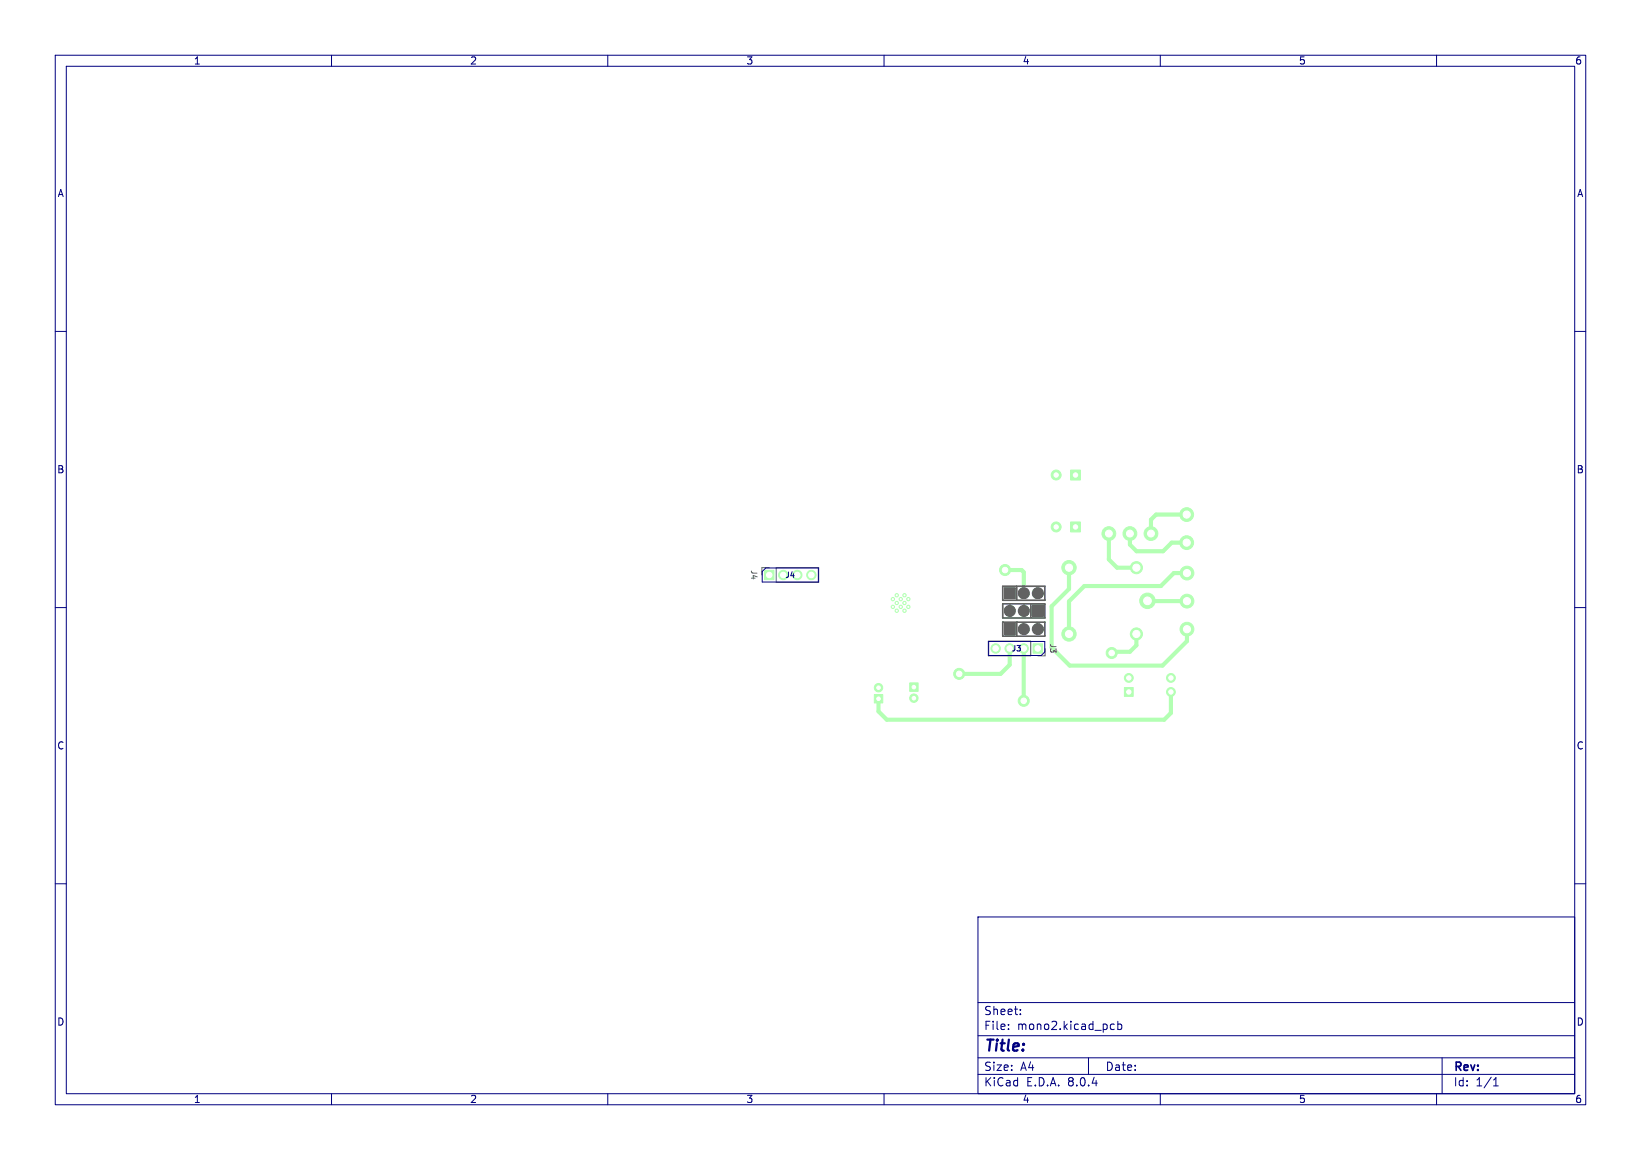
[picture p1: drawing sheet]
<svg xmlns="http://www.w3.org/2000/svg" width="297mm" height="210mm" viewBox="0 0 297 210" stroke-linecap="round" stroke-linejoin="round" font-family="sans-serif">
<g fill="#b3ffb3" stroke="#b3ffb3" stroke-width=".18">
<path d="M187 116.5h1.7v1.7h-1.7z"/>
<path d="M158.2 125.7h1.6v1.6h-1.6z"/>
<path d="M138.4 103.2h1.7v1.8h-1.7z"/>
<path d="M193.8 85.1h1.8v1.8h-1.8z"/>
<path d="M164.6 123.6h1.6v1.6h-1.6z"/>
<path d="M181.8 112.9h2v2h-2z"/>
<path d="M186.8 109.6h2v2h-2z"/>
<path d="M193.8 94.5h1.8v1.8h-1.8z"/>
<path d="M203.5 124.5h1.6v1.6h-1.6z"/>
<path d="M181.8 106.4h2v2h-2z"/>
<circle cx="164.4" cy="108.5" r=".3"/>
<circle cx="164.4" cy="109.9" r=".3"/>
<circle cx="163.7" cy="107.8" r=".3"/>
<circle cx="163.7" cy="109.2" r=".3"/>
<circle cx="163.7" cy="110.6" r=".3"/>
<circle cx="163" cy="108.5" r=".3"/>
<circle cx="163" cy="109.9" r=".3"/>
<circle cx="162.3" cy="107.8" r=".3"/>
<circle cx="162.3" cy="109.2" r=".3"/>
<circle cx="162.3" cy="110.6" r=".3"/>
<circle cx="161.6" cy="108.5" r=".3"/>
<circle cx="161.6" cy="109.9" r=".3"/>
<circle cx="185.3" cy="117.4" r=".85"/>
<circle cx="182.7" cy="117.4" r=".85"/>
<circle cx="180.2" cy="117.4" r=".85"/>
<circle cx="159" cy="124.5" r=".76"/>
<circle cx="141.8" cy="104.1" r=".85"/>
<circle cx="144.3" cy="104.1" r=".85"/>
<circle cx="146.8" cy="104.1" r=".85"/>
<circle cx="191.2" cy="86" r=".9"/>
<circle cx="165.4" cy="126.4" r=".76"/>
<circle cx="200.7" cy="96.6" r="1.25"/>
<circle cx="204.5" cy="96.6" r="1.25"/>
<circle cx="208.3" cy="96.6" r="1.25"/>
<circle cx="185.3" cy="113.9" r="1"/>
<circle cx="187.8" cy="113.9" r="1"/>
<circle cx="185.3" cy="110.6" r="1"/>
<circle cx="182.8" cy="110.6" r="1"/>
<circle cx="214.8" cy="103.7" r="1.25"/>
<circle cx="214.8" cy="108.8" r="1.25"/>
<circle cx="214.8" cy="113.9" r="1.25"/>
<circle cx="191.2" cy="95.4" r=".9"/>
<circle cx="204.3" cy="122.7" r=".8"/>
<circle cx="211.9" cy="122.7" r=".8"/>
<circle cx="211.9" cy="125.3" r=".8"/>
<circle cx="185.3" cy="107.4" r="1"/>
<circle cx="187.8" cy="107.4" r="1"/>
<circle cx="207.7" cy="108.8" r="1.4"/>
<circle cx="205.7" cy="114.8" r="1.1"/>
<circle cx="193.5" cy="114.8" r="1.3"/>
<circle cx="193.5" cy="102.8" r="1.3"/>
<circle cx="205.7" cy="102.8" r="1.1"/>
<circle cx="214.8" cy="93.2" r="1.25"/>
<circle cx="214.8" cy="98.2" r="1.25"/>
<circle cx="185.3" cy="126.9" r="1"/>
<circle cx="173.6" cy="122" r="1"/>
<circle cx="181.9" cy="103.2" r="1"/>
<circle cx="201.2" cy="118.2" r="1"/>
</g>
<path d="M200.7 96.6v4.7l1.5 1.5h3.5M204.5 96.6v2l1.2 1.2h4.8l1.6-1.6h2.7M214.8 93.2h-5.6l-.9 .9v2.5M181.9 103.2h3l.4 .4v3.8M182.7 117.4v3l-1.6 1.6h-7.5M185.3 117.4v9.5M193.5 102.8v3.8l-3.2 3.2v7.4l3.3 3.3h16.8l4.4-4.4v-2.2M205.7 114.8v2l-1.2 1.2h-3.1l-.2 .2M207.7 108.8h7.1M214.8 103.7h-2.3l-2.4 2.4h-13.8l-2.8 2.8v5.9M211.9 125.3v3.8l-1.2 1.2h-50.2l-1.5-1.5v-2.3" fill="none" stroke="#b3ffb3" stroke-width=".75"/>
<g fill="#fff" stroke="#fff" stroke-width=".18">
<circle cx="185.3" cy="126.9" r=".5"/>
<circle cx="173.6" cy="122" r=".5"/>
<circle cx="181.9" cy="103.2" r=".5"/>
<circle cx="201.2" cy="118.2" r=".5"/>
<circle cx="164.4" cy="108.5" r=".1"/>
<circle cx="164.4" cy="109.9" r=".1"/>
<circle cx="163.7" cy="107.8" r=".1"/>
<circle cx="163.7" cy="109.2" r=".1"/>
<circle cx="163.7" cy="110.6" r=".1"/>
<circle cx="163" cy="108.5" r=".1"/>
<circle cx="163" cy="109.9" r=".1"/>
<circle cx="162.3" cy="107.8" r=".1"/>
<circle cx="162.3" cy="109.2" r=".1"/>
<circle cx="162.3" cy="110.6" r=".1"/>
<circle cx="161.6" cy="108.5" r=".1"/>
<circle cx="161.6" cy="109.9" r=".1"/>
<circle cx="187.8" cy="117.4" r=".5"/>
<circle cx="185.3" cy="117.4" r=".5"/>
<circle cx="182.7" cy="117.4" r=".5"/>
<circle cx="180.2" cy="117.4" r=".5"/>
<circle cx="159" cy="126.5" r=".33"/>
<circle cx="159" cy="124.5" r=".33"/>
<circle cx="139.2" cy="104.1" r=".5"/>
<circle cx="141.8" cy="104.1" r=".5"/>
<circle cx="144.3" cy="104.1" r=".5"/>
<circle cx="146.8" cy="104.1" r=".5"/>
<circle cx="191.2" cy="86" r=".4"/>
<circle cx="194.7" cy="86" r=".4"/>
<circle cx="165.4" cy="124.4" r=".33"/>
<circle cx="165.4" cy="126.4" r=".33"/>
<circle cx="200.7" cy="96.6" r=".62"/>
<circle cx="204.5" cy="96.6" r=".62"/>
<circle cx="208.3" cy="96.6" r=".62"/>
<circle cx="182.8" cy="113.9" r=".5"/>
<circle cx="185.3" cy="113.9" r=".5"/>
<circle cx="187.8" cy="113.9" r=".5"/>
<circle cx="187.8" cy="110.6" r=".5"/>
<circle cx="185.3" cy="110.6" r=".5"/>
<circle cx="182.8" cy="110.6" r=".5"/>
<circle cx="214.8" cy="103.7" r=".65"/>
<circle cx="214.8" cy="108.8" r=".65"/>
<circle cx="214.8" cy="113.9" r=".65"/>
<circle cx="187.5" cy="103.2" r=".4"/>
<circle cx="191.2" cy="95.4" r=".4"/>
<circle cx="194.7" cy="95.4" r=".4"/>
<circle cx="204.3" cy="125.3" r=".4"/>
<circle cx="204.3" cy="122.7" r=".4"/>
<circle cx="211.9" cy="122.7" r=".4"/>
<circle cx="211.9" cy="125.3" r=".4"/>
<circle cx="182.8" cy="107.4" r=".5"/>
<circle cx="185.3" cy="107.4" r=".5"/>
<circle cx="187.8" cy="107.4" r=".5"/>
<circle cx="207.7" cy="108.8" r=".7"/>
<circle cx="205.7" cy="114.8" r=".65"/>
<circle cx="193.5" cy="114.8" r=".65"/>
<circle cx="193.5" cy="102.8" r=".65"/>
<circle cx="205.7" cy="102.8" r=".65"/>
<circle cx="214.8" cy="93.2" r=".65"/>
<circle cx="214.8" cy="98.2" r=".65"/>
<circle cx="147.8" cy="109.9" r=".4"/>
</g>
<path d="M139.2 102.8h-1.3v1.3M140.5 102.8h7.7v2.6h-7.7zM178.9 116.1h7.7v2.6h-7.7zM189.2 117.4v1.3h-1.4" fill="none" stroke="#626262" stroke-width=".18"/>
<path d="M181.5 106.1h7.6v2.6h-7.6zM181.5 109.3h7.6v2.6h-7.6zM181.5 112.6h7.6v2.6h-7.6zM184 106.1v2.6M184 112.6v2.6M186.6 109.3v2.6" fill="none" stroke="#626262" stroke-width=".3"/>
<g fill="#626262" stroke="#626262" stroke-width=".18">
<path d="M181.8 112.9h2v2h-2z"/>
<path d="M186.8 109.6h2v2h-2z"/>
<path d="M181.8 106.4h2v2h-2z"/>
<circle cx="185.3" cy="113.9" r="1"/>
<circle cx="187.8" cy="113.9" r="1"/>
<circle cx="185.3" cy="110.6" r="1"/>
<circle cx="182.8" cy="110.6" r="1"/>
<circle cx="185.3" cy="107.4" r="1"/>
<circle cx="187.8" cy="107.4" r="1"/>
</g>
<g fill="none" stroke="#000080" stroke-width=".18">
<path d="M10 10h277v190h-277zM12 12h273v186h-273zM60 10v2M110 10v2M160 10v2M210 10v2M260 10v2M10 60h2M285 60h2M10 110h2M138.6 102.8h9.5v2.6h-10.1v-1.9zM178.9 116.1h10.2v1.9l-.6 .7h-9.6z"/>
<path d="M285 110h2M10 160h2M285 160h2M177 166h108v32h-108zM60 198v2M110 198v2M160 198v2M177 194.5h108M177 191.5h108M177 187.5h108M177 181.5h108M182.5 186.3v.1"/>
<path d="M182.5 185.5v.1M184.7 183.6v.1M184.7 182.8v.1M197 191.5v3M201.1 186.3h.6M201.1 185.5h.6M202.3 185.5l.4-.1 .3 .3v.4l-.1 .2h-.6M202.3 184.9v1.5M210 198v2M260 198v2M261 191.5v6.5M270.3 196.6h.9"/>
<path d="M270.3 195.5l.4-.4v1.5"/>
</g>
<text font-size="2.8" fill="#000080" x="178" y="190.9">Title:</text>
<g font-size="2.1" fill="#000080">
<text x="178" y="184">Sheet:</text>
<text x="178" y="186.7">File:</text>
<text x="184.1" y="186.7">mono2.kicad_pcb</text>
<text x="178" y="196.9">KiCad</text>
<text x="178" y="194.1">Size:</text>
<text x="184.7" y="194.1">A4</text>
<text x="185.7" y="196.9">E.D.A.</text>
<text x="193.3" y="196.9">8.0.4</text>
<text x="200" y="194.1">Date:</text>
<text x="263" y="194.3">Rev:</text>
<text x="263" y="196.9">Id:</text>
<text x="267.1" y="196.9">1/1</text>
</g>
<g font-size="1.8" fill="#000080">
<text x="35" y="11.9">1</text>
<text x="85" y="11.9">2</text>
<text x="135" y="11.9">3</text>
<text x="185" y="11.9">4</text>
<text x="235" y="11.9">5</text>
<text x="285" y="11.9">6</text>
<text x="10.3" y="35.9">A</text>
<text x="285.4" y="35.9">A</text>
<text x="10.3" y="85.9">B</text>
<text x="285.3" y="85.9">B</text>
<text x="10.3" y="135.9">C</text>
<text x="285.3" y="135.9">C</text>
<text x="10.3" y="185.9">D</text>
<text x="285.3" y="185.9">D</text>
<text x="35" y="199.9">1</text>
<text x="85" y="199.9">2</text>
<text x="135" y="199.9">3</text>
<text x="185" y="199.9">4</text>
<text x="235" y="199.9">5</text>
<text x="285" y="199.9">6</text>
</g>
<g font-size="1.4" fill="#626262">
<text x="135.7" y="103.1" transform="rotate(90 135.7 103.1)">J4</text>
<text x="189.9" y="116.4" transform="rotate(90 189.9 116.4)">J3</text>
</g>
<g font-size="1.4" fill="#000080">
<text x="142.1" y="104.8">J4</text>
<text x="183" y="118.1">J3</text>
</g>
</svg>
